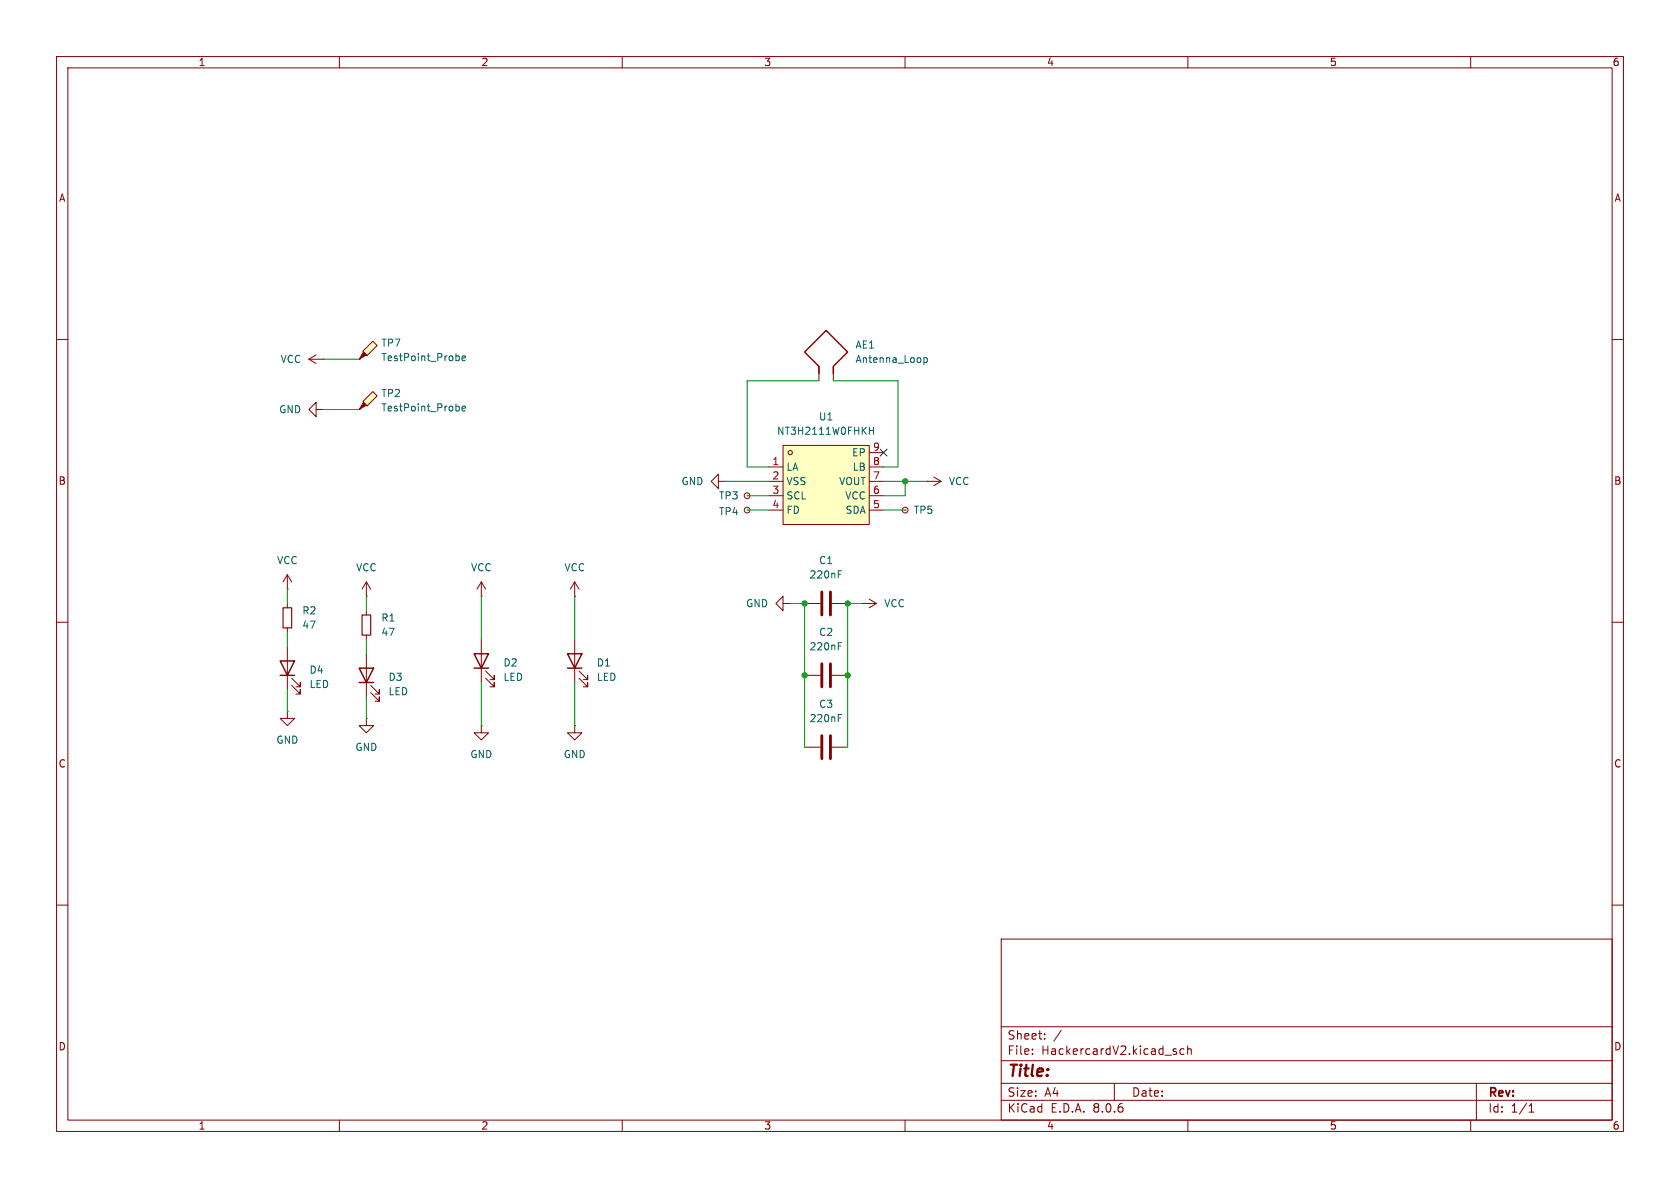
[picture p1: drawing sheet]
<svg xmlns="http://www.w3.org/2000/svg" width="297mm" height="210mm" viewBox="0 0 297 210" stroke-linecap="round" stroke-linejoin="round" font-family="sans-serif">
<g fill="none" stroke="#840000" stroke-width=".18">
<path d="M10 10h277v190h-277zM12 12h273v186h-273zM60 10v2M110 10v2M160 10v2M210 10v2M260 10v2M10 60h2M285 60h2M127 85.1v-1.3l-1.3 1.3 1.3 1.3v-1.3h1.3M128.3 85.1h.1M132.1 87.6h.1"/>
<path d="M10 110h2M138.4 106.7v-1.3l-1.2 1.3 1.2 1.3v-1.3h1.3M139.7 106.7h.1M142.2 106.7h2.8M147.1 106.7h2.8M152.4 106.7h.1M152.4 106.7h2.5M153.7 105.9l1.2 .8M154.9 106.7l-1.2 .7M285 110h2M64.8 127v1.3h1.2l-1.2 1.2-1.3-1.2h1.3M64.8 127h.1"/>
<path d="M10 160h2M285 160h2M177 166h108v32h-108zM60 198v2M110 198v2M160 198v2M177 194.5h108M177 191.5h108M177 187.5h108M177 181.5h108M182.5 186.3v.1M182.5 185.5v.1"/>
<path d="M184.7 183.6v.1M184.7 182.8v.1M187.6 182.1l-1.3 2M197 191.5v3M207.6 185.9l.4 .1v.2l-.2 .2h-.3M207.6 185.4l.4 .1M209.3 185.5l-.4-.1-.3 .3v.4l.1 .2h.6M210 184.9v1.5M210 185.5l.2-.1 .3 .1 .1 .9M210 198v2M260 198v2M261 191.5v6.5"/>
<path d="M270.3 196.6h.9M270.3 195.5l.4-.4v1.5"/>
<circle cx="132.1" cy="87.6" r=".51"/>
</g>
<path d="M145.3 104.6v4.1M146.8 104.6v4.1" fill="none" stroke="#840000" stroke-width=".51"/>
<path d="M148.2 101.5h.4M148.2 100.9h.6" fill="none" stroke="#006464" stroke-width=".18"/>
<path d="M64.1 62.1l1.8-1.8 .8 .8-1.8 1.8z" fill="#ffffc2"/>
<path d="M64.3 62.2l.5 .5-1.3 .8z" fill="#840000" stroke="#840000" stroke-width=".18"/>
<path d="M54.6 63.5l1.3 .8M54.6 63.5h2.5M55.9 62.7l-1.3 .8M57.1 63.5h.1M63.5 63.5h.1M64.1 62.1l1.8-1.8 .8 .8-1.8 1.8z" fill="none" stroke="#840000" stroke-width=".18"/>
<path d="M81 62.9l.2 .3v.3l-.2 .3M81.7 63.3l.6-.1-.1-.2-.3-.1-.2 .2 .1 .6h.4" fill="none" stroke="#006464" stroke-width=".18"/>
<path d="M64.1 71l1.8-1.8 .8 .8-1.8 1.8z" fill="#ffffc2"/>
<path d="M64.3 71.1l.5 .5-1.3 .8z" fill="#840000" stroke="#840000" stroke-width=".18"/>
<g fill="none" stroke="#840000" stroke-width=".18">
<path d="M55.9 72.4v-1.3l-1.3 1.3 1.3 1.3v-1.3h1.2M57.1 72.4h.1M63.5 72.4h.1M64.1 71l1.8-1.8 .8 .8-1.8 1.8zM132.1 90.2h.1M160 90.2h.1M163.8 85.1h.1M163.8 85.1h2.6M165.1 84.3l1.3 .8M166.4 85.1l-1.3 .8M50.8 104.1h.1M50.8 101.6v2.5"/>
<path d="M50.8 106.7v.7M50.8 111v.8M50.8 114.3v7.6M50.8 101.6l-.8 1.3M50.8 101.6l.8 1.3M51.6 119.9l1.5 1.5v-.7v.7h-.8M64.8 105.4h.1M64.8 102.9v2.5M64.8 108v.7M64.8 112.3v.7M64.8 115.6v7.6M64.8 102.9l-.8 1.2"/>
<path d="M64.8 102.9l.7 1.2M85.1 105.4h.1M85.1 102.9v2.5M85.1 113v7.7M85.1 102.9l-.8 1.2M85.1 102.9l.8 1.2M85.9 119.9l1.5 1.5v-.7v.7h-.8M85.9 118.6l1.5 1.5v-.7v.7h-.8M101.6 105.4h.1M101.6 102.9v2.5M101.6 113v7.7M101.6 102.9l-.8 1.2"/>
<path d="M101.6 102.9l.8 1.2M102.4 119.9l1.5 1.5v-.7v.7h-.8M102.4 118.6l1.5 1.5v-.7v.7h-.8M142.2 119.4h2.8M147.1 119.4h2.8M50.8 125.7v1.3h1.3l-1.3 1.3-1.3-1.3h1.3M50.8 125.7h.1M51.6 121.2l1.5 1.5v-.8v.8h-.8M65.5 122.4l1.6 1.6v-.8v.8h-.8M65.5 121.2l1.6 1.5v-.8v.8h-.8M85.1 128.3v1.2h1.3l-1.3 1.3-1.3-1.3h1.3M85.1 128.3h.1"/>
<path d="M101.6 128.3v1.2h1.3l-1.3 1.3-1.3-1.3h1.3M101.6 128.3h.1"/>
<circle cx="132.1" cy="90.2" r=".51"/>
<circle cx="160" cy="90.2" r=".51"/>
</g>
<path d="M81 71.8l.2 .2v.4l-.2 .3M81.7 72.2l.6-.1-.1-.2-.3-.1-.2 .2 .1 .6h.4M148.2 114.2h.4M148.2 113.6h.6" fill="none" stroke="#006464" stroke-width=".18"/>
<path d="M49.5 116.8h2.6l-1.3 2.6zM49.5 119.4h2.6M63.5 118.1h2.5l-1.2 2.6zM83.8 115.6h2.6l-1.3 2.5zM83.8 118.1h2.6M100.3 115.6h2.6l-1.3 2.5zM100.3 118.1h2.6M63.5 120.7h2.5" fill="none" stroke="#840000" stroke-width=".25"/>
<path d="M50 107.4h1.6v3.6h-1.6zM64 108.7h1.5v3.6h-1.5z" fill="none" stroke="#840000" stroke-width=".2"/>
<path d="M145.3 117.3v4.1M146.8 117.3v4.1" fill="none" stroke="#840000" stroke-width=".51"/>
<path d="M138.4 78.7h15.3v14h-15.3z" fill="#ffffc2"/>
<g fill="none" stroke="#840000" stroke-width=".18">
<path d="M138.4 78.7h15.3v14h-15.3zM144.8 64.8v2.5M147.3 64.8v2.5M135.9 82.6h2.5M135.9 85.1h2.5M135.9 87.6h2.5M135.9 90.2h2.5M153.7 82.6h2.5M153.7 85.1h2.5M153.7 87.6h2.5M153.7 90.2h2.5M153.7 80h2.5"/>
<path d="M142.2 132.1h2.8M147.1 132.1h2.8"/>
<circle cx="139.7" cy="80" r=".38"/>
</g>
<path d="M153.7 76.1h.7M154.4 75.5v1.3M163.3 63.2v1.3M163.3 63.3l.4-.1 .2 .3-.1 .5h-.5M148.2 126.9h.4M148.2 126.3h.6" fill="none" stroke="#006464" stroke-width=".18"/>
<path d="M144.8 66v-1.2l-2.6-2.6 3.8-3.8 3.9 3.8-2.6 2.6v1.2" fill="none" stroke="#840000" stroke-width=".25"/>
<path d="M145.3 130v4.1M146.8 130v4.1" fill="none" stroke="#840000" stroke-width=".51"/>
<g fill="none" stroke="#009600" stroke-width=".18">
<path d="M57.1 72.4h6.4M57.1 63.5h6.4M144.8 67.3h-12.7v15.3h3.8M147.3 67.3h11.4v15.3h-2.5M128.3 85.1h7.6M132.1 87.6h3.8M132.1 90.2h3.8M156.2 90.2h3.8M156.2 85.1h7.6M160 85.1v2.5h-3.8M50.8 104.1v2.6M50.8 111.8v2.5"/>
<path d="M64.8 105.4v2.6M64.8 113v2.6M85.1 105.4v7.6M101.6 105.4v7.6M139.7 106.7h2.5v25.4M152.4 106.7h-2.5v25.4M50.8 121.9v3.8M64.8 123.2v3.8M85.1 120.7v7.6M101.6 120.7v7.6"/>
</g>
<path d="M155.6 79.4l1.2 1.2M156.8 79.4l-1.2 1.2" fill="none" stroke="#000084" stroke-width=".18"/>
<g fill="#009600" stroke="#009600" stroke-width=".18">
<circle cx="142.2" cy="119.4" r=".46"/>
<circle cx="149.9" cy="119.4" r=".46"/>
<circle cx="160" cy="85.1" r=".46"/>
<circle cx="149.9" cy="106.7" r=".46"/>
<circle cx="142.2" cy="106.7" r=".46"/>
</g>
<text font-size="2.8" fill="#840000" x="178" y="190.9">Title:</text>
<g font-size="2.1" fill="#840000">
<text x="178" y="184">Sheet:</text>
<text x="178" y="186.7">File:</text>
<text x="184.1" y="186.7">HackercardV2.kicad_sch</text>
<text x="178" y="196.9">KiCad</text>
<text x="178" y="194.1">Size:</text>
<text x="184.7" y="194.1">A4</text>
<text x="185.7" y="196.9">E.D.A.</text>
<text x="193.3" y="196.9">8.0.6</text>
<text x="200" y="194.1">Date:</text>
<text x="263" y="194.3">Rev:</text>
<text x="263" y="196.9">Id:</text>
<text x="267.1" y="196.9">1/1</text>
</g>
<g font-size="1.8" fill="#840000">
<text x="35" y="11.9">1</text>
<text x="85" y="11.9">2</text>
<text x="135" y="11.9">3</text>
<text x="185" y="11.9">4</text>
<text x="235" y="11.9">5</text>
<text x="285" y="11.9">6</text>
<text x="10.3" y="35.9">A</text>
<text x="285.3" y="35.9">A</text>
<text x="10.3" y="85.9">B</text>
<text x="285.3" y="85.9">B</text>
<text x="10.3" y="135.9">C</text>
<text x="285.3" y="135.9">C</text>
<text x="10.3" y="185.9">D</text>
<text x="285.3" y="185.9">D</text>
<text x="35" y="199.9">1</text>
<text x="85" y="199.9">2</text>
<text x="135" y="199.9">3</text>
<text x="185" y="199.9">4</text>
<text x="235" y="199.9">5</text>
<text x="285" y="199.9">6</text>
</g>
<g font-size="1.8" fill="#006464">
<text x="49.5" y="64.4">VCC</text>
<text x="67.3" y="61.5">TP7</text>
<text x="67.3" y="64">TestPoint_Probe</text>
<text x="151.1" y="61.8">AE1</text>
<text x="151.1" y="64.4">Antenna_Loop</text>
<text x="67.3" y="70.4">TP2</text>
<text x="49.3" y="73.3">GND</text>
<text x="67.3" y="72.9">TestPoint_Probe</text>
<text x="137.3" y="77.1">NT3H2111W0FHKH</text>
<text x="144.7" y="74.5">U1</text>
<text x="138.9" y="83.4">LA</text>
<text x="150.5" y="80.9">EP</text>
<text x="150.7" y="83.4">LB</text>
<text x="120.4" y="86">GND</text>
<text x="127" y="88.5">TP3</text>
<text x="138.9" y="86">VSS</text>
<text x="138.9" y="88.5">SCL</text>
<text x="148.2" y="86">VOUT</text>
<text x="149.3" y="88.5">VCC</text>
<text x="167.6" y="86">VCC</text>
<text x="127" y="91.3">TP4</text>
<text x="138.9" y="91">FD</text>
<text x="149.4" y="91">SDA</text>
<text x="161.4" y="91">TP5</text>
<text x="48.9" y="99.9">VCC</text>
<text x="62.9" y="101.2">VCC</text>
<text x="83.2" y="101.2">VCC</text>
<text x="99.7" y="101.2">VCC</text>
<text x="144.7" y="99.9">C1</text>
<text x="131.8" y="107.5">GND</text>
<text x="143" y="102.5">220nF</text>
<text x="156.2" y="107.5">VCC</text>
<text x="53.3" y="108.8">R2</text>
<text x="53.3" y="111.4">47</text>
<text x="67.3" y="110.1">R1</text>
<text x="67.3" y="112.6">47</text>
<text x="144.7" y="112.6">C2</text>
<text x="54.6" y="119.3">D4</text>
<text x="88.9" y="118">D2</text>
<text x="105.4" y="118">D1</text>
<text x="143" y="115.2">220nF</text>
<text x="54.6" y="121.8">LED</text>
<text x="68.6" y="120.6">D3</text>
<text x="68.6" y="123.1">LED</text>
<text x="88.9" y="120.6">LED</text>
<text x="105.4" y="120.6">LED</text>
<text x="144.7" y="125.3">C3</text>
<text x="48.8" y="131.7">GND</text>
<text x="143" y="127.9">220nF</text>
<text x="62.7" y="132.9">GND</text>
<text x="83.1" y="134.2">GND</text>
<text x="99.6" y="134.2">GND</text>
</g>
<g font-size="1.8" fill="#a90000">
<text x="136.5" y="82.3">1</text>
<text x="154.2" y="82.3">8</text>
<text x="154.2" y="79.8">9</text>
<text x="136.5" y="84.8">2</text>
<text x="136.5" y="87.4">3</text>
<text x="136.5" y="89.9">4</text>
<text x="154.2" y="89.9">5</text>
<text x="154.2" y="87.4">6</text>
<text x="154.2" y="84.8">7</text>
</g>
</svg>
